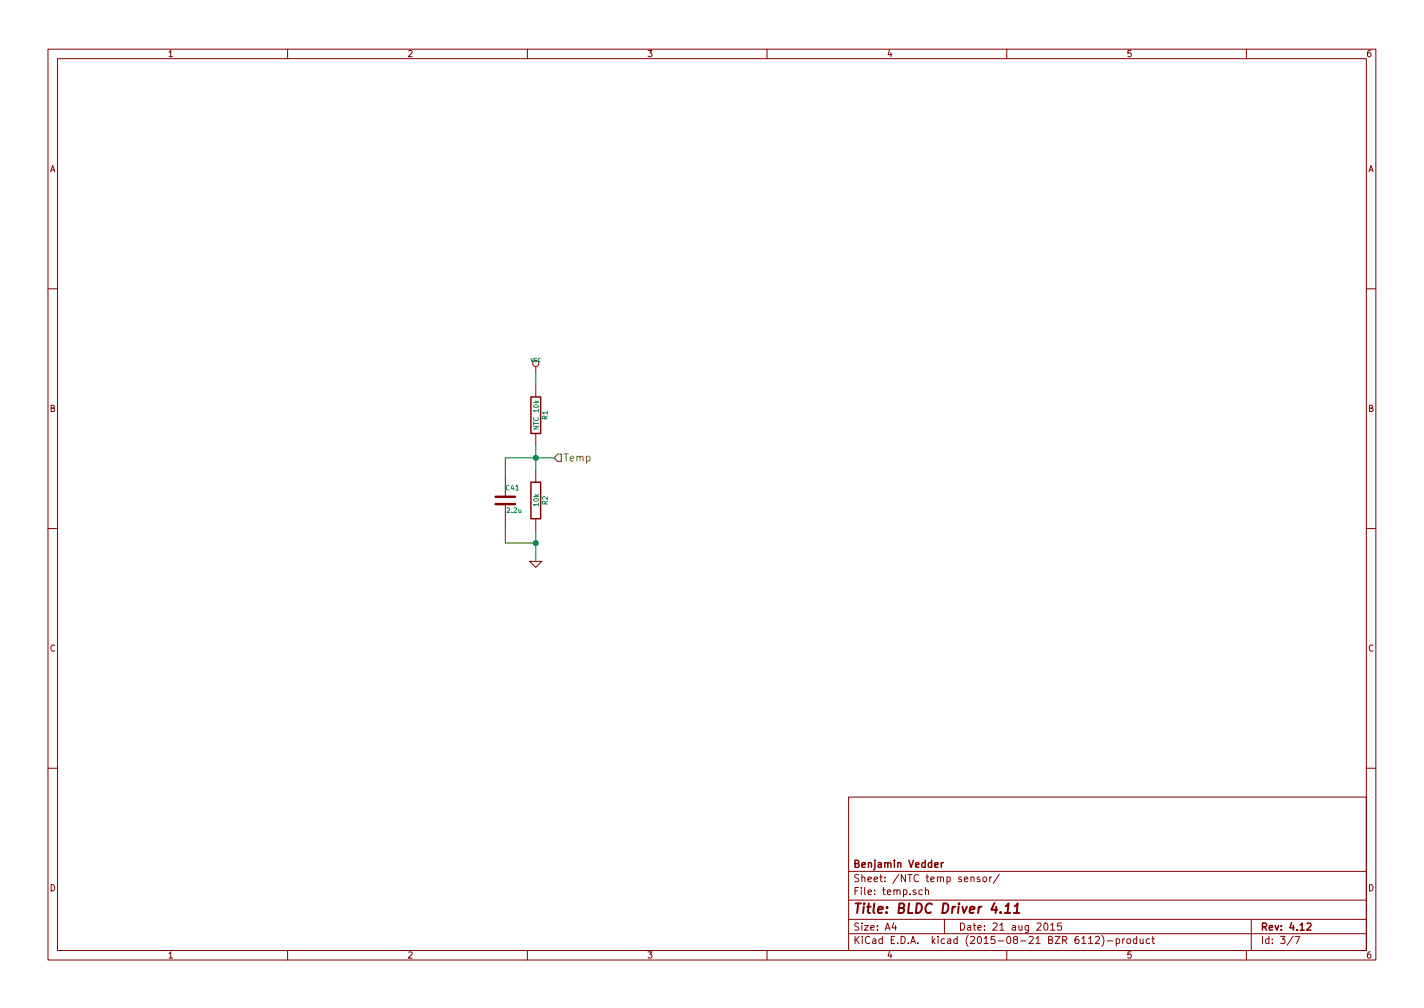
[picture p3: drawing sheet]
<svg xmlns="http://www.w3.org/2000/svg" width="297mm" height="210mm" viewBox="0 0 297 210" stroke-linecap="round" stroke-linejoin="round" font-family="sans-serif">
<g fill="none" stroke="#840000" stroke-width=".21">
<path d="M10 10.3h277v189.9h-277zM12 12.2h273v186.1h-273zM60 10.3v1.9M110 10.3v1.9M160 10.3v1.9M210 10.3v1.9M260 10.3v1.9M10 60.2h2M111.8 76.4v1.3M285 60.2h2M105.4 99.3v4.3M111.8 80.3v2.5"/>
<path d="M111.8 90.4v2.6M111.8 98v2.6M10 110.3h2M105.4 105.2v4.3M110.5 117.1h2.5l-1.2 1.3zM111.8 108.2v2.5M285 110.3h2M10 160.2h2M177 166.3h108v32h-108zM285 160.2h2M60 198.3v1.9M110 198.3v1.9"/>
<path d="M160 198.3v1.9M177 194.8h108M177 191.8h108M177 187.8h108M177 181.8h108M186.4 192.5l-.3 1h.9M186.8 193v1M192.4 185.7l-.5-.1-.2 .3v.6l.2 .1 .5-.1M193 185.7l.2-.1 .4 .1 .1 .9M193 185.1v1.5M197 191.8v3M202.5 183.1l.2-.2 .4 .1 .1 .9"/>
<path d="M204.4 183l-.4-.1-.2 .2 .1 .3 .5 .1v.3h-.6M205.1 183.1l.2-.2 .4 .2 .1 .5-.1 .2-.4 .1-.2-.1zM206.5 182.9v1M206.9 182.9l-.4 .3M208.5 182.3l-1.3 2M210 198.3v1.9M218 192.6l.1-.1a.8 .8 0 0 1 .5 .8 .8 .8 0 0 1-.5 .7 .97 .97 0 0 1-.1-1.4zM219.2 193l.4-.5v1.5M219.2 194h.8M221.4 192.5h-.8v.7h.7l.1 .2v.5l-.2 .1-.6-.1M227.1 195.8l.4-.5v1.5M227.1 196.8h.8"/>
<path d="M228.5 195.5l.6-.2 .3 .5-1 1h1M229.8 195.1a1.71 1.71 0 0 1 0 2.3M231 196.3h1.1M232.8 195.9l.5-.1 .3 .3-.2 .6h-.6M232.8 195.8v1.5M234.2 195.8v1M234.6 195.8l-.4 .3M235.1 196l.2-.2 .5 .2v.5l-.1 .2-.4 .1-.2-.1zM237.1 195.9l-.4-.1-.3 .3 .1 .6 .2 .1 .4-.1M237.1 195.3v1.5M237.8 195.8l.1 .9 .4 .1 .2-.1M238.5 195.8v1"/>
<path d="M239.8 195.9l-.4-.1-.3 .3 .1 .6 .2 .1 .4-.1M240.3 195.8h.5M240.5 195.3v1.3l.3 .2M260 198.3v1.9M261 191.8v6.5M269.7 195.2l-1.2 2M270.1 195.3h1l-.6 1.5"/>
<circle cx="111.8" cy="75.8" r=".63"/>
</g>
<path d="M110.7 82.8h2.1v7.6h-2.1zM110.7 100.6h2.1v7.6h-2.1zM196.3 179.9v1M196.8 179.9l-.5 .3M272.6 192.7l.6-.2 .3 .5-1 1h1" fill="none" stroke="#840000" stroke-width=".3"/>
<path d="M209.6 190.4h1.1M209.8 189l.6-.6-.2 2M211.5 190.4h1.1M211.7 189l.6-.6-.2 2" fill="none" stroke="#840000" stroke-width=".41"/>
<path d="M103.4 105.2h4M103.4 103.6h4" fill="none" stroke="#840000" stroke-width=".51"/>
<path d="M111.8 77.7v2.6M111.8 93v5M115.6 95.5h-10.2v3.8M105.4 109.5v3.8h6.4M111.8 110.7v6.4" fill="none" stroke="#008400" stroke-width=".21"/>
<g fill="#008400" stroke="#008400" stroke-width=".25">
<circle cx="111.8" cy="113.3" r=".51"/>
<circle cx="111.8" cy="95.5" r=".51"/>
</g>
<path d="M116.3 94.7h.8v1.6h-.8l-.7-.8z" fill="none" stroke="#848400" stroke-width=".25"/>
<text font-size="2.8" fill="#840000" x="178" y="190.5">Title: BLDC Driver 4.11</text>
<text font-size="2.1" fill="#848400" x="117.5" y="96.3">Temp</text>
<g font-size="2.1" fill="#840000">
<text x="178" y="184">Sheet: /NTC temp sensor/</text>
<text x="178" y="181">Benjamin Vedder</text>
<text x="178" y="186.7">File: temp.sch</text>
<text x="178" y="196.9">KiCad E.D.A. kicad (2015-08-21 BZR 6112)-product</text>
<text x="178" y="194.1">Size: A4</text>
<text x="200" y="194.1">Date: 21 aug 2015</text>
<text x="263" y="194.1">Rev: 4.12</text>
<text x="263" y="196.9">Id: 3/7</text>
</g>
<g font-size="1.8" fill="#840000">
<text x="35" y="11.9">1</text>
<text x="85" y="11.9">2</text>
<text x="135" y="11.9">3</text>
<text x="185" y="11.9">4</text>
<text x="235" y="11.9">5</text>
<text x="285" y="11.9">6</text>
<text x="10.4" y="35.9">A</text>
<text x="285.4" y="35.9">A</text>
<text x="10.4" y="85.9">B</text>
<text x="285.4" y="85.9">B</text>
<text x="10.4" y="135.9">C</text>
<text x="285.4" y="135.9">C</text>
<text x="10.4" y="185.9">D</text>
<text x="285.4" y="185.9">D</text>
<text x="35" y="199.9">1</text>
<text x="85" y="199.9">2</text>
<text x="135" y="199.9">3</text>
<text x="185" y="199.9">4</text>
<text x="235" y="199.9">5</text>
<text x="285" y="199.9">6</text>
</g>
<g font-size="1.4" fill="#008484">
<text x="112.4" y="89.4" transform="rotate(-90 112.4 89.4)">NTC 10k</text>
<text x="114.2" y="87.5" transform="rotate(-90 114.2 87.5)">R1</text>
<text x="105.6" y="102.3">C41</text>
<text x="105.8" y="107">2.2u</text>
<text x="112.4" y="105.5" transform="rotate(-90 112.4 105.5)">10k</text>
<text x="114.2" y="105.3" transform="rotate(-90 114.2 105.3)">R2</text>
</g>
<text font-size="1.1" fill="#008484" x="110.6" y="75.5">VCC</text>
</svg>
